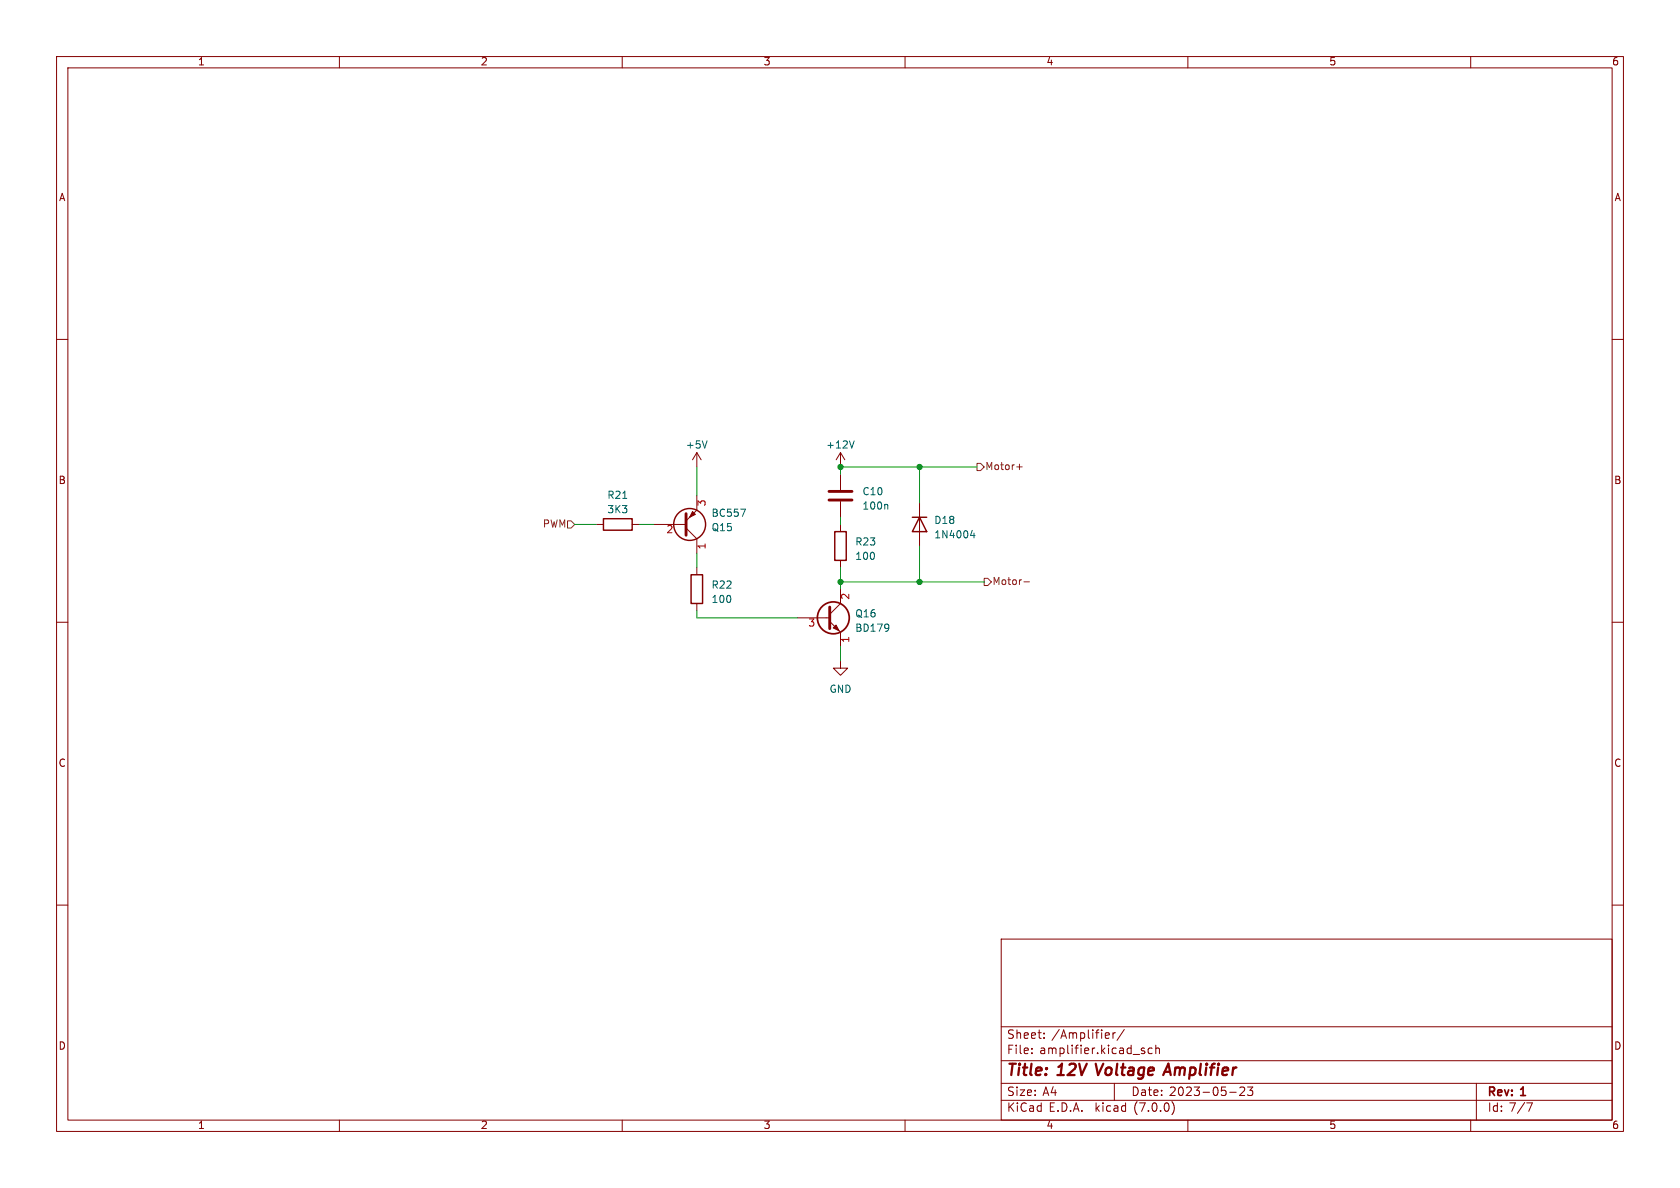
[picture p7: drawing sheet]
<svg xmlns="http://www.w3.org/2000/svg" width="297mm" height="210mm" viewBox="0 0 297 210" stroke-linecap="round" stroke-linejoin="round" font-family="sans-serif">
<g fill="none" stroke="#840000" stroke-width=".18">
<path d="M10 10h277v190h-277zM12 12h273v186h-273zM60 10v2M110 10v2M160 10v2M210 10v2M260 10v2M10 60h2M285 60h2M105.4 92.7h1.3M111.8 92.7h1.2M115.6 92.7h5.7"/>
<path d="M121.3 93.3l1.9 2v2.5M123.2 87.6v2.6l-1.9 1.9M123.2 80v2.6M123.2 80l-.8 1.3M123.2 80l.8 1.3M148.6 80v2.6M148.6 83.8v2.8M148.6 88.6v2.8M148.6 92.7v1.3M148.6 99.1v1.2M148.6 80l-.8 1.3M148.6 80l.8 1.3"/>
<path d="M162.6 88.9v7.6M10 110h2M123.2 100.3v1.3M123.2 106.7v1.3M141 109.2h5.7M146.7 109.9l1.9 1.9v2.5M148.6 116.8v1.3h1.3l-1.3 1.3-1.3-1.3h1.3M148.6 104.1v2.6l-1.9 1.9M285 110h2M10 160h2M285 160h2M177 166h108v32h-108z"/>
<path d="M60 198v2M110 198v2M160 198v2M177 194.5h108M177 191.5h108M177 187.5h108M177 181.5h108M182.4 186.1v.2M182.4 185.3v.2M184.6 183.4v.2M184.6 182.6v.2M195.9 182.6l.2 .3-.7 .2"/>
<path d="M196 183.5l-.1 .1M196.8 182.6v1M197 191.5v3M197.2 182.6h-.3l-.1 .2M198.8 182l-1.3 1.9M202 185.8h.3l.1 .2-.2 .3h-.3M202 185.3h.3M203.7 185.3h-.4l-.3 .2v.5l.1 .2h.6M204.3 185.4l.2-.1h.4l.1 1M204.3 184.8v1.5M207.2 194.8a1.74 1.74 0 0 1 0 2.2M210 198v2"/>
<path d="M217.4 193.1h1.1M220 192.3v.5l-.9 .9h.9M220.5 192.2h1l-.5 .5 .4 .2v.6l-.2 .2h-.4l-.3-.2M260 198v2M261 191.5v6.5M269.9 195h1l-.6 1.5"/>
</g>
<path d="M193.7 188l.4 2M205.9 189.5h1M206.6 188l-1 2" fill="none" stroke="#840000" stroke-width=".4"/>
<path d="M146.7 107.3v3.8z" fill="#840000" stroke="#840000" stroke-width=".51"/>
<g fill="#840000" stroke="#840000" stroke-width=".18">
<path d="M147.3 111l.5-.5 .5 1z"/>
<path d="M122.4 90.4l.5 .5-1 .5z"/>
</g>
<circle cx="147.3" cy="109.2" r="2.82" fill="none" stroke="#840000" stroke-width=".3"/>
<path d="M125 77.9l-.4 1.3M151 77.9l-.4 1.3M130.9 90h.9l-.6 1.3M156.8 89.2l.1 .1v.7M171.9 93.8l-.3 .9h.8M172.2 94.2v.9M157.1 110.4v.9M157.1 110.9v.1" fill="none" stroke="#006464" stroke-width=".18"/>
<path d="M121.3 90.8v3.8M146.6 88.4h4M146.6 86.9h4" fill="none" stroke="#840000" stroke-width=".51"/>
<g fill="none" stroke="#840000" stroke-width=".25">
<path d="M106.7 91.7h5.1v2h-5.1zM147.6 94h2v5.1h-2zM161.3 91.4h2.5M162.6 91.4l1.2 2.6h-2.5zM122.2 101.6h2v5.1h-2z"/>
<circle cx="121.9" cy="92.7" r="2.82"/>
</g>
<path d="M100.3 92.1h.7l.6 .6-.6 .6h-.7zM172.7 81.9h.7l.6 .7-.6 .6h-.7zM179.7 82.5h1M174 102.2h.6l.7 .7-.7 .6h-.6zM181 102.9h1" fill="none" stroke="#725600" stroke-width=".18"/>
<path d="M101.6 92.7h3.8M113 92.7h2.6M123.2 82.6v5M123.2 97.8v2.5M148.6 91.4v1.3M162.6 82.6v6.3M162.6 96.5v6.4M172.7 82.6h-24.1v1.2M123.2 108v1.2h17.8M148.6 102.9h25.4M148.6 100.3v3.8M148.6 114.3v2.5" fill="none" stroke="#009600" stroke-width=".18"/>
<g fill="#009600" stroke="#009600" stroke-width=".18">
<circle cx="148.6" cy="102.9" r=".46"/>
<circle cx="148.6" cy="82.6" r=".46"/>
<circle cx="162.6" cy="102.9" r=".46"/>
<circle cx="162.6" cy="82.6" r=".46"/>
</g>
<g font-size="2.8" fill="#840000">
<text x="178" y="190.8">Title:</text>
<text x="187.1" y="190.8">12V</text>
<text x="194.5" y="190.8">Voltage</text>
<text x="207.2" y="190.8">Amplifier</text>
</g>
<g font-size="2.1" fill="#840000">
<text x="178" y="183.9">Sheet:</text>
<text x="185.9" y="183.9">/Amplifier/</text>
<text x="178" y="186.6">File:</text>
<text x="183.8" y="186.6">amplifier.kicad_sch</text>
<text x="178" y="196.8">KiCad</text>
<text x="178" y="194">Size:</text>
<text x="184.3" y="194">A4</text>
<text x="185.4" y="196.8">E.D.A.</text>
<text x="193.7" y="196.8">kicad</text>
<text x="200" y="194">Date:</text>
<text x="200.6" y="196.8">(7.0.0)</text>
<text x="206.7" y="194">2023-05-23</text>
<text x="263" y="194.2">Rev:</text>
<text x="263" y="196.8">Id: 7/7</text>
<text x="269" y="194.2">1</text>
</g>
<g font-size="1.8" fill="#840000">
<text x="35" y="11.8">1</text>
<text x="85" y="11.8">2</text>
<text x="135" y="11.8">3</text>
<text x="185" y="11.8">4</text>
<text x="235" y="11.8">5</text>
<text x="285" y="11.8">6</text>
<text x="10.4" y="35.8">A</text>
<text x="285.4" y="35.8">A</text>
<text x="10.3" y="85.8">B</text>
<text x="285.3" y="85.8">B</text>
<text x="10.3" y="135.8">C</text>
<text x="285.3" y="135.8">C</text>
<text x="10.3" y="185.8">D</text>
<text x="285.3" y="185.8">D</text>
<text x="35" y="199.8">1</text>
<text x="85" y="199.8">2</text>
<text x="135" y="199.8">3</text>
<text x="185" y="199.8">4</text>
<text x="235" y="199.8">5</text>
<text x="285" y="199.8">6</text>
</g>
<g font-size="1.8" fill="#006464">
<text x="121.2" y="79.6">+5V</text>
<text x="146" y="79.6">+12V</text>
<text x="107.3" y="88.5">R21</text>
<text x="152.4" y="87.8">C10</text>
<text x="107.3" y="91">3K3</text>
<text x="125.7" y="94.2">Q15</text>
<text x="125.7" y="91.6">BC557</text>
<text x="152.4" y="90.4">100n</text>
<text x="165.1" y="92.9">D18</text>
<text x="165.1" y="95.4">1N4004</text>
<text x="151.1" y="96.7">R23</text>
<text x="151.1" y="99.3">100</text>
<text x="125.7" y="104.3">R22</text>
<text x="125.7" y="106.9">100</text>
<text x="151.1" y="109.4">Q16</text>
<text x="151.1" y="112">BD179</text>
<text x="146.6" y="122.7">GND</text>
</g>
<g font-size="1.8" fill="#725600">
<text x="174.2" y="83.4">Motor+</text>
<text x="95.8" y="93.5">PWM</text>
<text x="175.5" y="103.7">Motor-</text>
</g>
<g font-size="1.8" fill="#a90000">
<text x="125.1" y="89.6" transform="rotate(-90 125.1 89.6)">3</text>
<text x="117.8" y="94.6">2</text>
<text x="125.1" y="97.2" transform="rotate(-90 125.1 97.2)">1</text>
<text x="150.5" y="106.1" transform="rotate(-90 150.5 106.1)">2</text>
<text x="142.8" y="111.1">3</text>
<text x="150.5" y="113.7" transform="rotate(-90 150.5 113.7)">1</text>
</g>
</svg>
